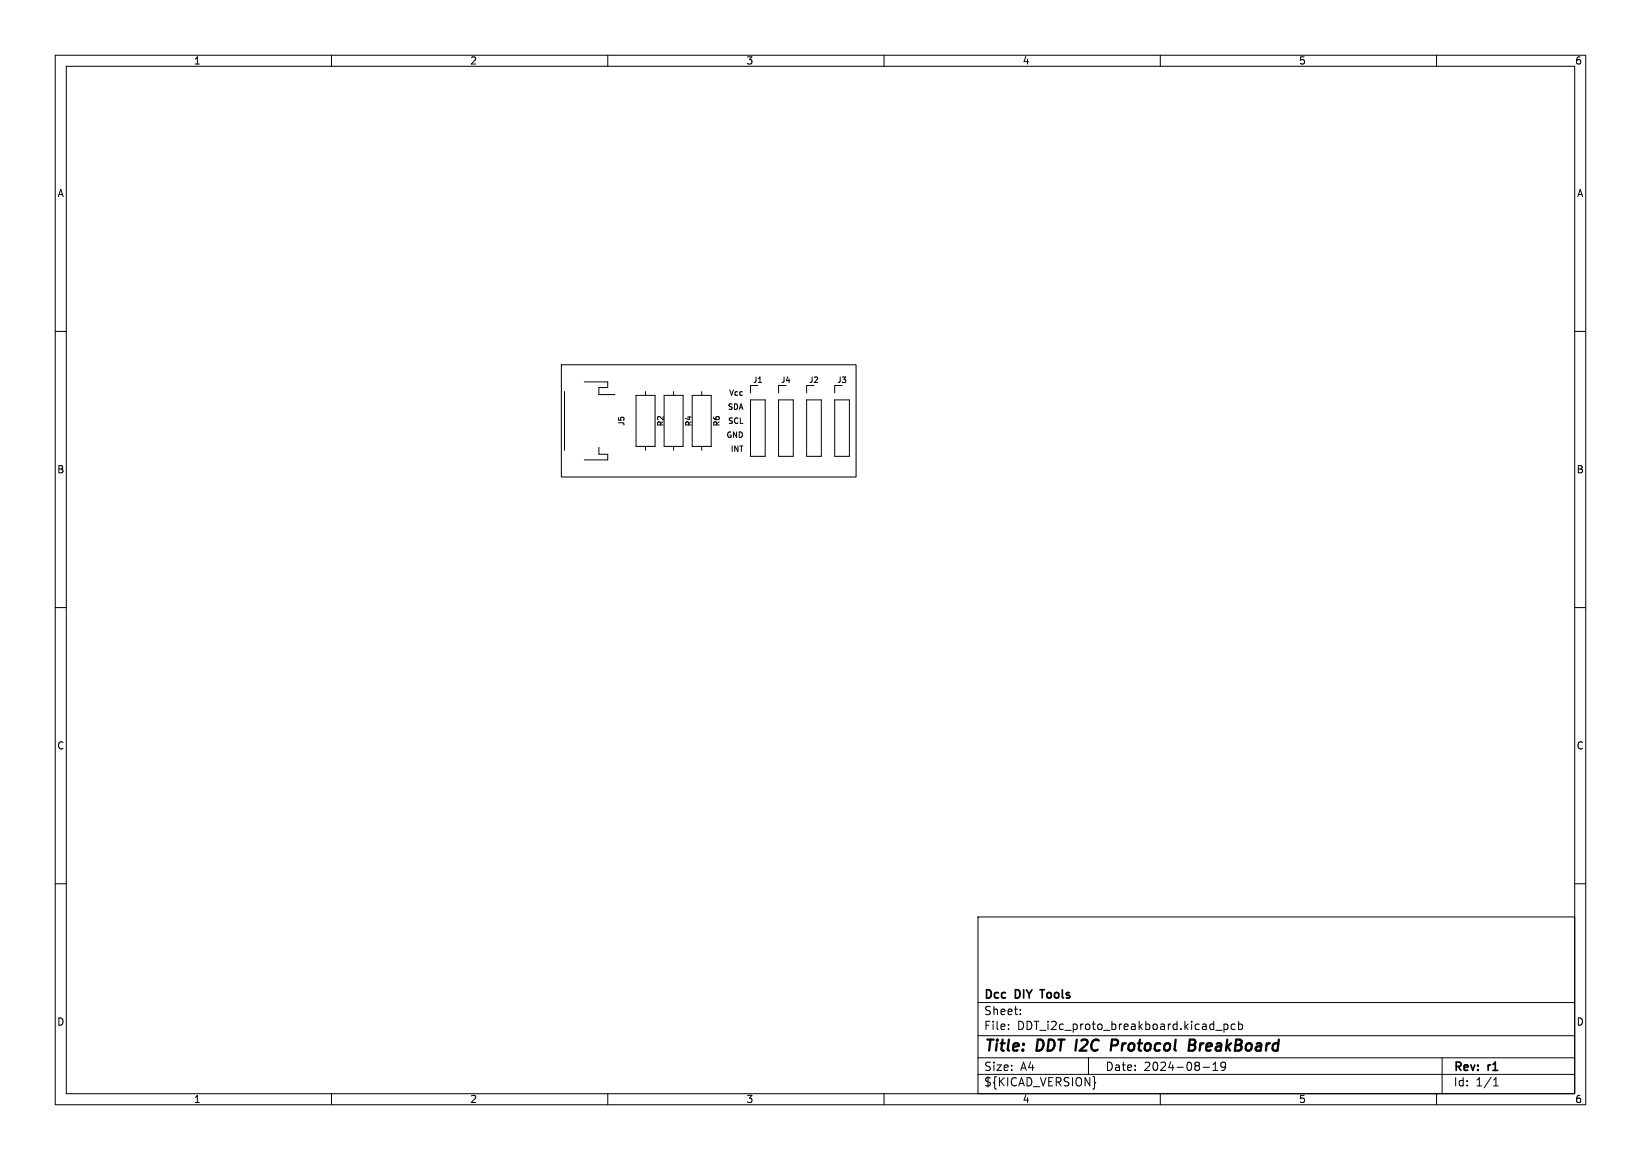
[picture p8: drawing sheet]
<svg xmlns="http://www.w3.org/2000/svg" width="297mm" height="210mm" viewBox="0 0 297 210" stroke-linecap="round" stroke-linejoin="round" font-family="sans-serif">
<g fill="none" stroke="#000" stroke-width=".18">
<path d="M10 10h277v190h-277zM12 12h273v186h-273zM60 10v2M110 10v2M160 10v2M210 10v2M260 10v2M10 60h2M285 60h2M101.6 66h53.3v20.4h-53.3zM102.2 70.9v10.6M105.7 69.1h4.3v1.1h-1.6v1.2h2.9"/>
<path d="M115.1 71.6h3.5v9.2h-3.5zM116.8 70.9v.7M120.2 71.6h3.4v9.2h-3.4zM121.9 70.9v.7M125.3 71.6h3.4v9.2h-3.4zM127 70.9v.7M135.8 72.4h2.7v10.2h-2.7zM135.8 69.8v1.3M140.9 69.8v1.3M140.9 72.4h2.7v10.2h-2.7zM146 72.4h2.6v10.2h-2.6zM146 69.8v1.3"/>
<path d="M151.1 72.4h2.6v10.2h-2.6zM151.1 69.8v1.3M108.4 81v1.2h1.6v1.1h-4.3M116.8 80.8v.7M121.9 80.8v.7M127 80.8v.7M10 110h2M285 110h2M10 160h2M285 160h2M177 166h108v32h-108zM60 198v2"/>
<path d="M110 198v2M160 198v2M177 194.5h108M177 191.5h108M177 187.5h108M177 181.5h108M182.5 186.3v.1M182.5 185.5v.1M184.7 183.6v.1M184.7 182.8v.1M197 191.5v3M198.1 195.8l.2 .2-.2 .2"/>
<path d="M210 198v2M217.7 193.2h1.2M219.5 193.8h.9M219.5 192.7l.5-.4v1.5M220 186.5h1.2M221.5 185.4v1.5M221.5 185.5l.5-.1 .2 .3v.4l-.1 .2h-.6M221.8 192.9l-.3 .3h-.3l-.2-.3 .1-.5 .4-.1 .2 .1a.99 .99 0 0 1-.3 1.4h-.3M223.5 185.5l-.4-.1-.3 .3v.4l.2 .2h.5M224.2 185.5l.4-.1 .3 .3v.4l-.2 .2h-.5M224.2 184.9v1.5M260 198v2"/>
<path d="M261 191.5v6.5M270.3 196.6h.9M270.3 195.5l.4-.4v1.5"/>
</g>
<path d="M202 188.2h-.7l-.3 2M202.1 189.2l-1 .1M215.2 189.2h.7M215.4 188.2h.6a.49 .49 0 0 1 .4 .5 .49 .49 0 0 1-.5 .5l.3 .1a.58 .58 0 0 1-.3 .9h-.8z" fill="none" stroke="#000" stroke-width=".4"/>
<path d="M188.2 179.2h.9" fill="none" stroke="#000" stroke-width=".3"/>
<g fill="#fff" stroke="#fff" stroke-width=".18">
<circle cx="142.2" cy="71.1" r=".5"/>
<circle cx="142.2" cy="73.7" r=".5"/>
<circle cx="142.2" cy="76.2" r=".5"/>
<circle cx="142.2" cy="78.7" r=".5"/>
<circle cx="142.2" cy="81.3" r=".5"/>
<circle cx="147.3" cy="71.1" r=".5"/>
<circle cx="147.3" cy="73.7" r=".5"/>
<circle cx="147.3" cy="76.2" r=".5"/>
<circle cx="147.3" cy="78.7" r=".5"/>
<circle cx="147.3" cy="81.3" r=".5"/>
<circle cx="137.2" cy="71.1" r=".5"/>
<circle cx="137.2" cy="73.7" r=".5"/>
<circle cx="137.2" cy="76.2" r=".5"/>
<circle cx="137.2" cy="78.7" r=".5"/>
<circle cx="137.2" cy="81.3" r=".5"/>
<circle cx="121.9" cy="69.9" r=".4"/>
<circle cx="121.9" cy="82.6" r=".4"/>
<circle cx="127" cy="69.9" r=".4"/>
<circle cx="127" cy="82.6" r=".4"/>
<circle cx="116.8" cy="69.9" r=".4"/>
<circle cx="116.8" cy="82.6" r=".4"/>
<circle cx="152.4" cy="71.1" r=".5"/>
<circle cx="152.4" cy="73.7" r=".5"/>
<circle cx="152.4" cy="76.2" r=".5"/>
<circle cx="152.4" cy="78.7" r=".5"/>
<circle cx="152.4" cy="81.3" r=".5"/>
</g>
<g font-size="2.8">
<text x="178" y="190.9">Title:</text>
<text x="187.7" y="190.9">DDT I2C</text>
<text x="202.7" y="190.9">Protocol</text>
<text x="217.6" y="190.9">BreakBoard</text>
</g>
<g font-size="2.1">
<text x="178" y="184">Sheet:</text>
<text x="178" y="181.2">Dcc</text>
<text x="183.8" y="181.2">DIY</text>
<text x="189.1" y="181.2">Tools</text>
<text x="178" y="186.7">File:</text>
<text x="184.1" y="186.7">DDT_i2c_proto_breakboard.kicad_pcb</text>
<text x="178" y="196.9">${KICAD_VERSION}</text>
<text x="178" y="194.1">Size:</text>
<text x="184.7" y="194.1">A4</text>
<text x="200" y="194.1">Date:</text>
<text x="207" y="194.1">2024-08-19</text>
<text x="263" y="194.3">Rev:</text>
<text x="263" y="196.9">Id:</text>
<text x="267.1" y="196.9">1/1</text>
<text x="269.4" y="194.3">r1</text>
</g>
<g font-size="1.8">
<text x="35" y="11.9">1</text>
<text x="85" y="11.9">2</text>
<text x="135" y="11.9">3</text>
<text x="185" y="11.9">4</text>
<text x="235" y="11.9">5</text>
<text x="285" y="11.9">6</text>
<text x="10.3" y="35.9">A</text>
<text x="285.4" y="35.9">A</text>
<text x="10.3" y="85.9">B</text>
<text x="285.3" y="85.9">B</text>
<text x="10.3" y="135.9">C</text>
<text x="285.3" y="135.9">C</text>
<text x="10.3" y="185.9">D</text>
<text x="285.3" y="185.9">D</text>
<text x="35" y="199.9">1</text>
<text x="85" y="199.9">2</text>
<text x="135" y="199.9">3</text>
<text x="185" y="199.9">4</text>
<text x="235" y="199.9">5</text>
<text x="285" y="199.9">6</text>
</g>
<g font-size="1.4">
<text x="131.9" y="71.8">Vcc</text>
<text x="136.2" y="69.5">J1</text>
<text x="141.3" y="69.5">J4</text>
<text x="146.3" y="69.5">J2</text>
<text x="151.4" y="69.5">J3</text>
<text x="113.2" y="77.2" transform="rotate(-90 113.2 77.2)">J5</text>
<text x="120.3" y="77.3" transform="rotate(-90 120.3 77.3)">R2</text>
<text x="125.4" y="77.3" transform="rotate(-90 125.4 77.3)">R4</text>
<text x="130.4" y="77.3" transform="rotate(-90 130.4 77.3)">R6</text>
<text x="131.7" y="74.3">SDA</text>
<text x="131.8" y="76.8">SCL</text>
<text x="131.5" y="79.4">GND</text>
<text x="132.2" y="81.9">INT</text>
</g>
</svg>
